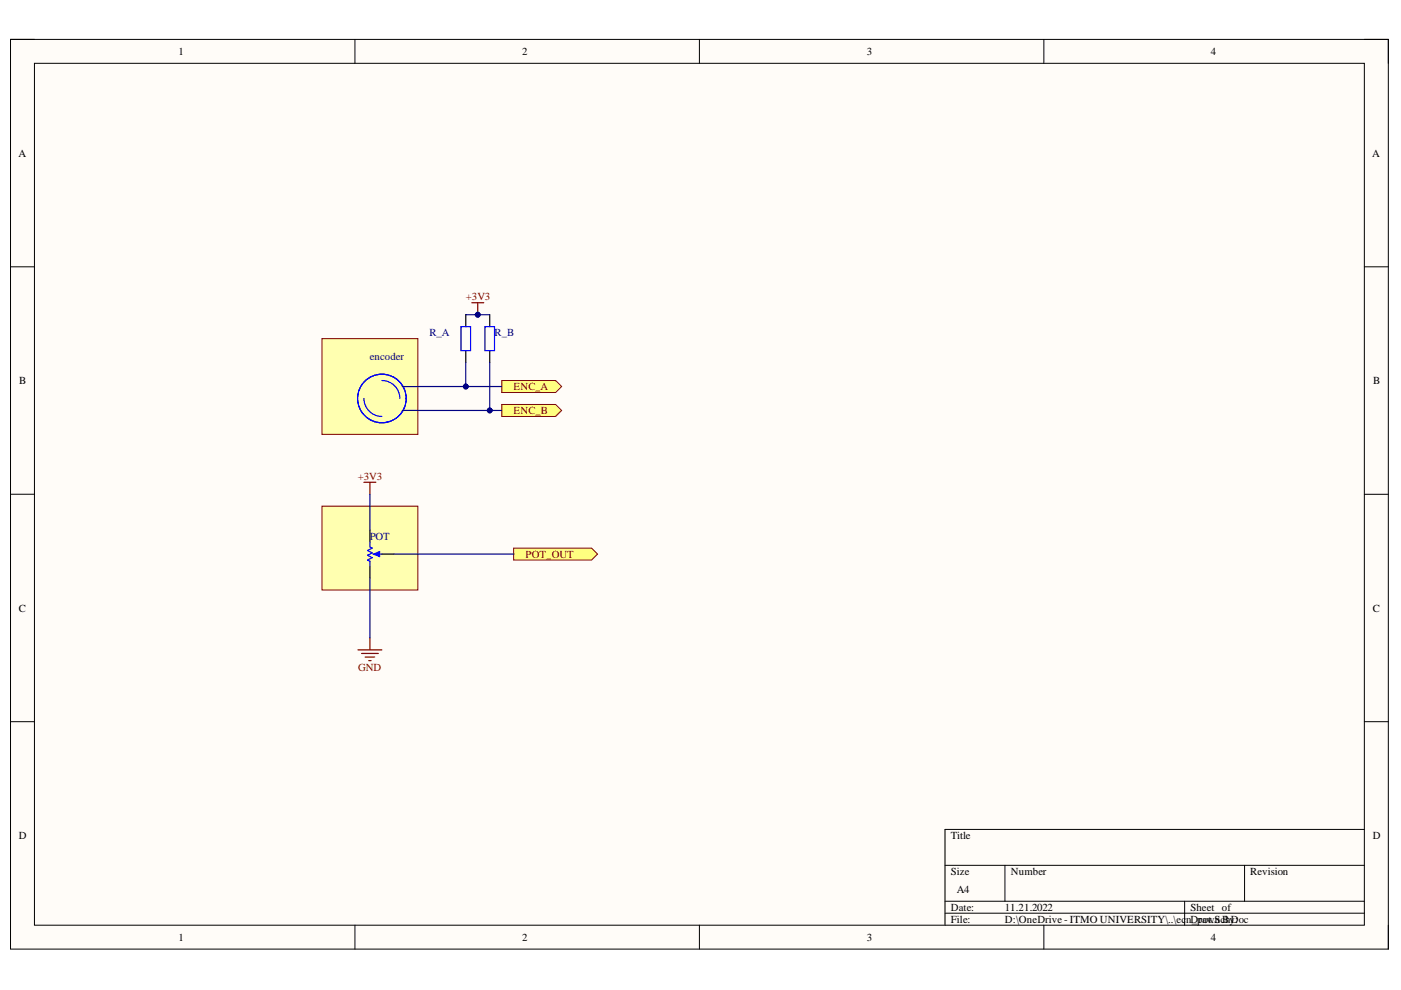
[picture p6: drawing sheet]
<svg xmlns="http://www.w3.org/2000/svg" width="297mm" height="210mm" viewBox="0 0 297 210" stroke-linecap="round" stroke-linejoin="round" font-family="sans-serif">
<path d="M2.2 8.4h292.2v192.8h-292.2z" fill-rule="evenodd" fill="#fffcf8"/>
<path d="M2.2 8.4h292.2v192.8h-292.2z" fill="none" stroke="#000" stroke-width=".21"/>
<path d="M7.3 13.4h282v182.8h-282z" fill-rule="evenodd" fill="#fffcf8"/>
<g fill="none" stroke="#000" stroke-width=".21">
<path d="M2.2 8.3h5.1M7.3 13.4h282v182.8h-282zM75.3 8.3v5.1M148.3 8.3v5.1M221.3 8.4v5M289.3 8.4h5.1v5M2.2 56.6h5.1M289.3 56.6h5.1M2.2 104.8h5.1M289.3 104.8h5.1M2.2 153h5.1M289.3 153h5.1"/>
<path d="M289.3 175.9h-88.9v20.3M75.3 196.2v5M148.3 196.2v5M200.4 183.5h88.9M200.4 191.1h88.9M200.4 193.6h88.9M213.1 183.5v7.6M221.3 196.2v5M251.2 191.1v5.1M263.9 183.5v7.6M294.4 196.2v5"/>
</g>
<path d="M98.8 66.7v2.6M98.8 74.3v2.6M103.8 66.7v2.6M103.8 74.3v2.6" fill="none" stroke="#000" stroke-width=".25"/>
<path d="M97.7 69.3h2.1v5h-2.1zM102.8 69.3h2v5h-2z" fill="none" stroke="#00f" stroke-width=".25"/>
<path d="M100 64.2h2.6M101.3 64.2v2.5" fill="none" stroke="#800000" stroke-width=".25"/>
<circle cx="101.3" cy="66.7" r=".51" fill="#000080"/>
<circle cx="101.3" cy="66.7" r=".51" fill="none" stroke="#000080" stroke-width=".21"/>
<path d="M106.4 80.7h11.4l1.3 1.3-1.3 1.2h-11.4z" fill-rule="evenodd" fill="#ffff80"/>
<path d="M106.4 80.7h11.4l1.3 1.3-1.3 1.2h-11.4z" fill="none" stroke="#800000" stroke-width=".21"/>
<path d="M106.4 85.8h11.4l1.3 1.2-1.3 1.3h-11.4z" fill-rule="evenodd" fill="#ffff80"/>
<path d="M106.4 85.8h11.4l1.3 1.2-1.3 1.3h-11.4z" fill="none" stroke="#800000" stroke-width=".21"/>
<path d="M68.3 71.8h20.3v20.3h-20.3z" fill-rule="evenodd" fill="#ffffb0"/>
<path d="M68.3 71.8h20.3v20.3h-20.3z" fill="none" stroke="#800000" stroke-width=".21"/>
<g fill="none" stroke="#00f" stroke-width=".25">
<path d="M77.2 84.5a3.8 3.8 0 0 0 3.8 3.8M81 80.7a3.8 3.8 0 0 1 3.8 3.8"/>
<circle cx="81" cy="84.5" r="5.2"/>
</g>
<path d="M68.3 107.3h20.3v17.8h-20.3z" fill-rule="evenodd" fill="#ffffb0"/>
<path d="M68.3 107.3h20.3v17.8h-20.3z" fill="none" stroke="#800000" stroke-width=".21"/>
<path d="M78.4 112.4v2.5M78.4 120v2.6" fill="none" stroke="#000" stroke-width=".25"/>
<path d="M79.7 117.5h1.3" fill="none" stroke="#00f" stroke-width=".25"/>
<path d="M79.2 117.5l1.3-.5v1z" fill="#00f"/>
<path d="M78.4 114.9v1.1l.5 .2-1 .5 1 .5-1 .5 1 .5-1 .5 .5 .3v1M79.2 117.5l1.3-.5v1z" fill="none" stroke="#00f" stroke-width=".25"/>
<path d="M81 117.5h2.5" fill="none" stroke="#000" stroke-width=".25"/>
<path d="M77.2 102.3h2.5M78.4 102.3v2.5M75.9 137.8h5.1M76.7 138.5h3.5M77.4 139.3h2M78.4 135.2v2.6M78.2 140.1h.5" fill="none" stroke="#800000" stroke-width=".25"/>
<path d="M108.9 116.2h16.5l1.3 1.3-1.3 1.2h-16.5z" fill-rule="evenodd" fill="#ffff80"/>
<path d="M108.9 116.2h16.5l1.3 1.3-1.3 1.2h-16.5z" fill="none" stroke="#800000" stroke-width=".21"/>
<path d="M98.8 66.7h5" fill="none" stroke="#000080" stroke-width=".25"/>
<circle cx="101.3" cy="66.7" r=".51" fill="#000080"/>
<circle cx="101.3" cy="66.7" r=".51" fill="none" stroke="#000080" stroke-width=".21"/>
<path d="M98.8 76.9v5.1" fill="none" stroke="#000080" stroke-width=".25"/>
<circle cx="98.8" cy="82" r=".51" fill="#000080"/>
<circle cx="98.8" cy="82" r=".51" fill="none" stroke="#000080" stroke-width=".21"/>
<path d="M103.8 76.9v10.1" fill="none" stroke="#000080" stroke-width=".25"/>
<circle cx="103.8" cy="87" r=".51" fill="#000080"/>
<circle cx="103.8" cy="87" r=".51" fill="none" stroke="#000080" stroke-width=".21"/>
<path d="M85.3 87h21.1M78.4 104.8v7.6M83.5 117.5h25.4M78.4 122.6v12.6" fill="none" stroke="#000080" stroke-width=".25"/>
<circle cx="103.8" cy="87" r=".51" fill="#000080"/>
<circle cx="103.8" cy="87" r=".51" fill="none" stroke="#000080" stroke-width=".21"/>
<path d="M85.3 82h21.1" fill="none" stroke="#000080" stroke-width=".25"/>
<circle cx="98.8" cy="82" r=".51" fill="#000080"/>
<circle cx="98.8" cy="82" r=".51" fill="none" stroke="#000080" stroke-width=".21"/>
<g font-size="2.3">
<text x="37.9" y="11.7">1</text>
<text x="110.7" y="11.7">2</text>
<text x="183.8" y="11.7">3</text>
<text x="256.7" y="11.7">4</text>
<text x="3.9" y="33.3">A</text>
<text x="290.9" y="33.3">A</text>
<text x="4.1" y="81.4">B</text>
<text x="291.1" y="81.4">B</text>
<text x="4" y="129.7">C</text>
<text x="291" y="129.7">C</text>
<text x="4" y="177.9">D</text>
<text x="201.6" y="177.9">Title</text>
<text x="291" y="177.9">D</text>
<text x="201.6" y="185.5">Size</text>
<text x="214.3" y="185.5">Number</text>
<text x="265.1" y="185.5">Revision</text>
<text x="202.8" y="189.3">A4</text>
<text x="201.6" y="193.1">Date:</text>
<text x="201.6" y="195.7">File:</text>
<text x="213.1" y="193.1">11.21.2022</text>
<text x="213.1" y="195.7">D:\OneDrive - ITMO UNIVERSITY\..\ecnDrawn By:</text>
<text x="252.4" y="193.1">Sheet of</text>
<text x="252.7" y="195.7">_pot.SchDoc</text>
<text x="37.9" y="199.5">1</text>
<text x="110.7" y="199.5">2</text>
<text x="183.8" y="199.5">3</text>
<text x="256.7" y="199.5">4</text>
</g>
<g font-size="2.3" fill="#800000">
<text x="98.8" y="63.7">+3V3</text>
<text x="108.9" y="82.7">ENC_A</text>
<text x="108.9" y="87.8">ENC_B</text>
<text x="75.8" y="101.8">+3V3</text>
<text x="111.4" y="118.3">POT_OUT</text>
<text x="75.9" y="142.4">GND</text>
</g>
<g font-size="2.3" fill="#000080">
<text x="91.1" y="71.3">R_A</text>
<text x="104.8" y="71.3">R_B</text>
<text x="78.4" y="76.4">encoder</text>
<text x="78.4" y="114.5">POT</text>
</g>
</svg>
